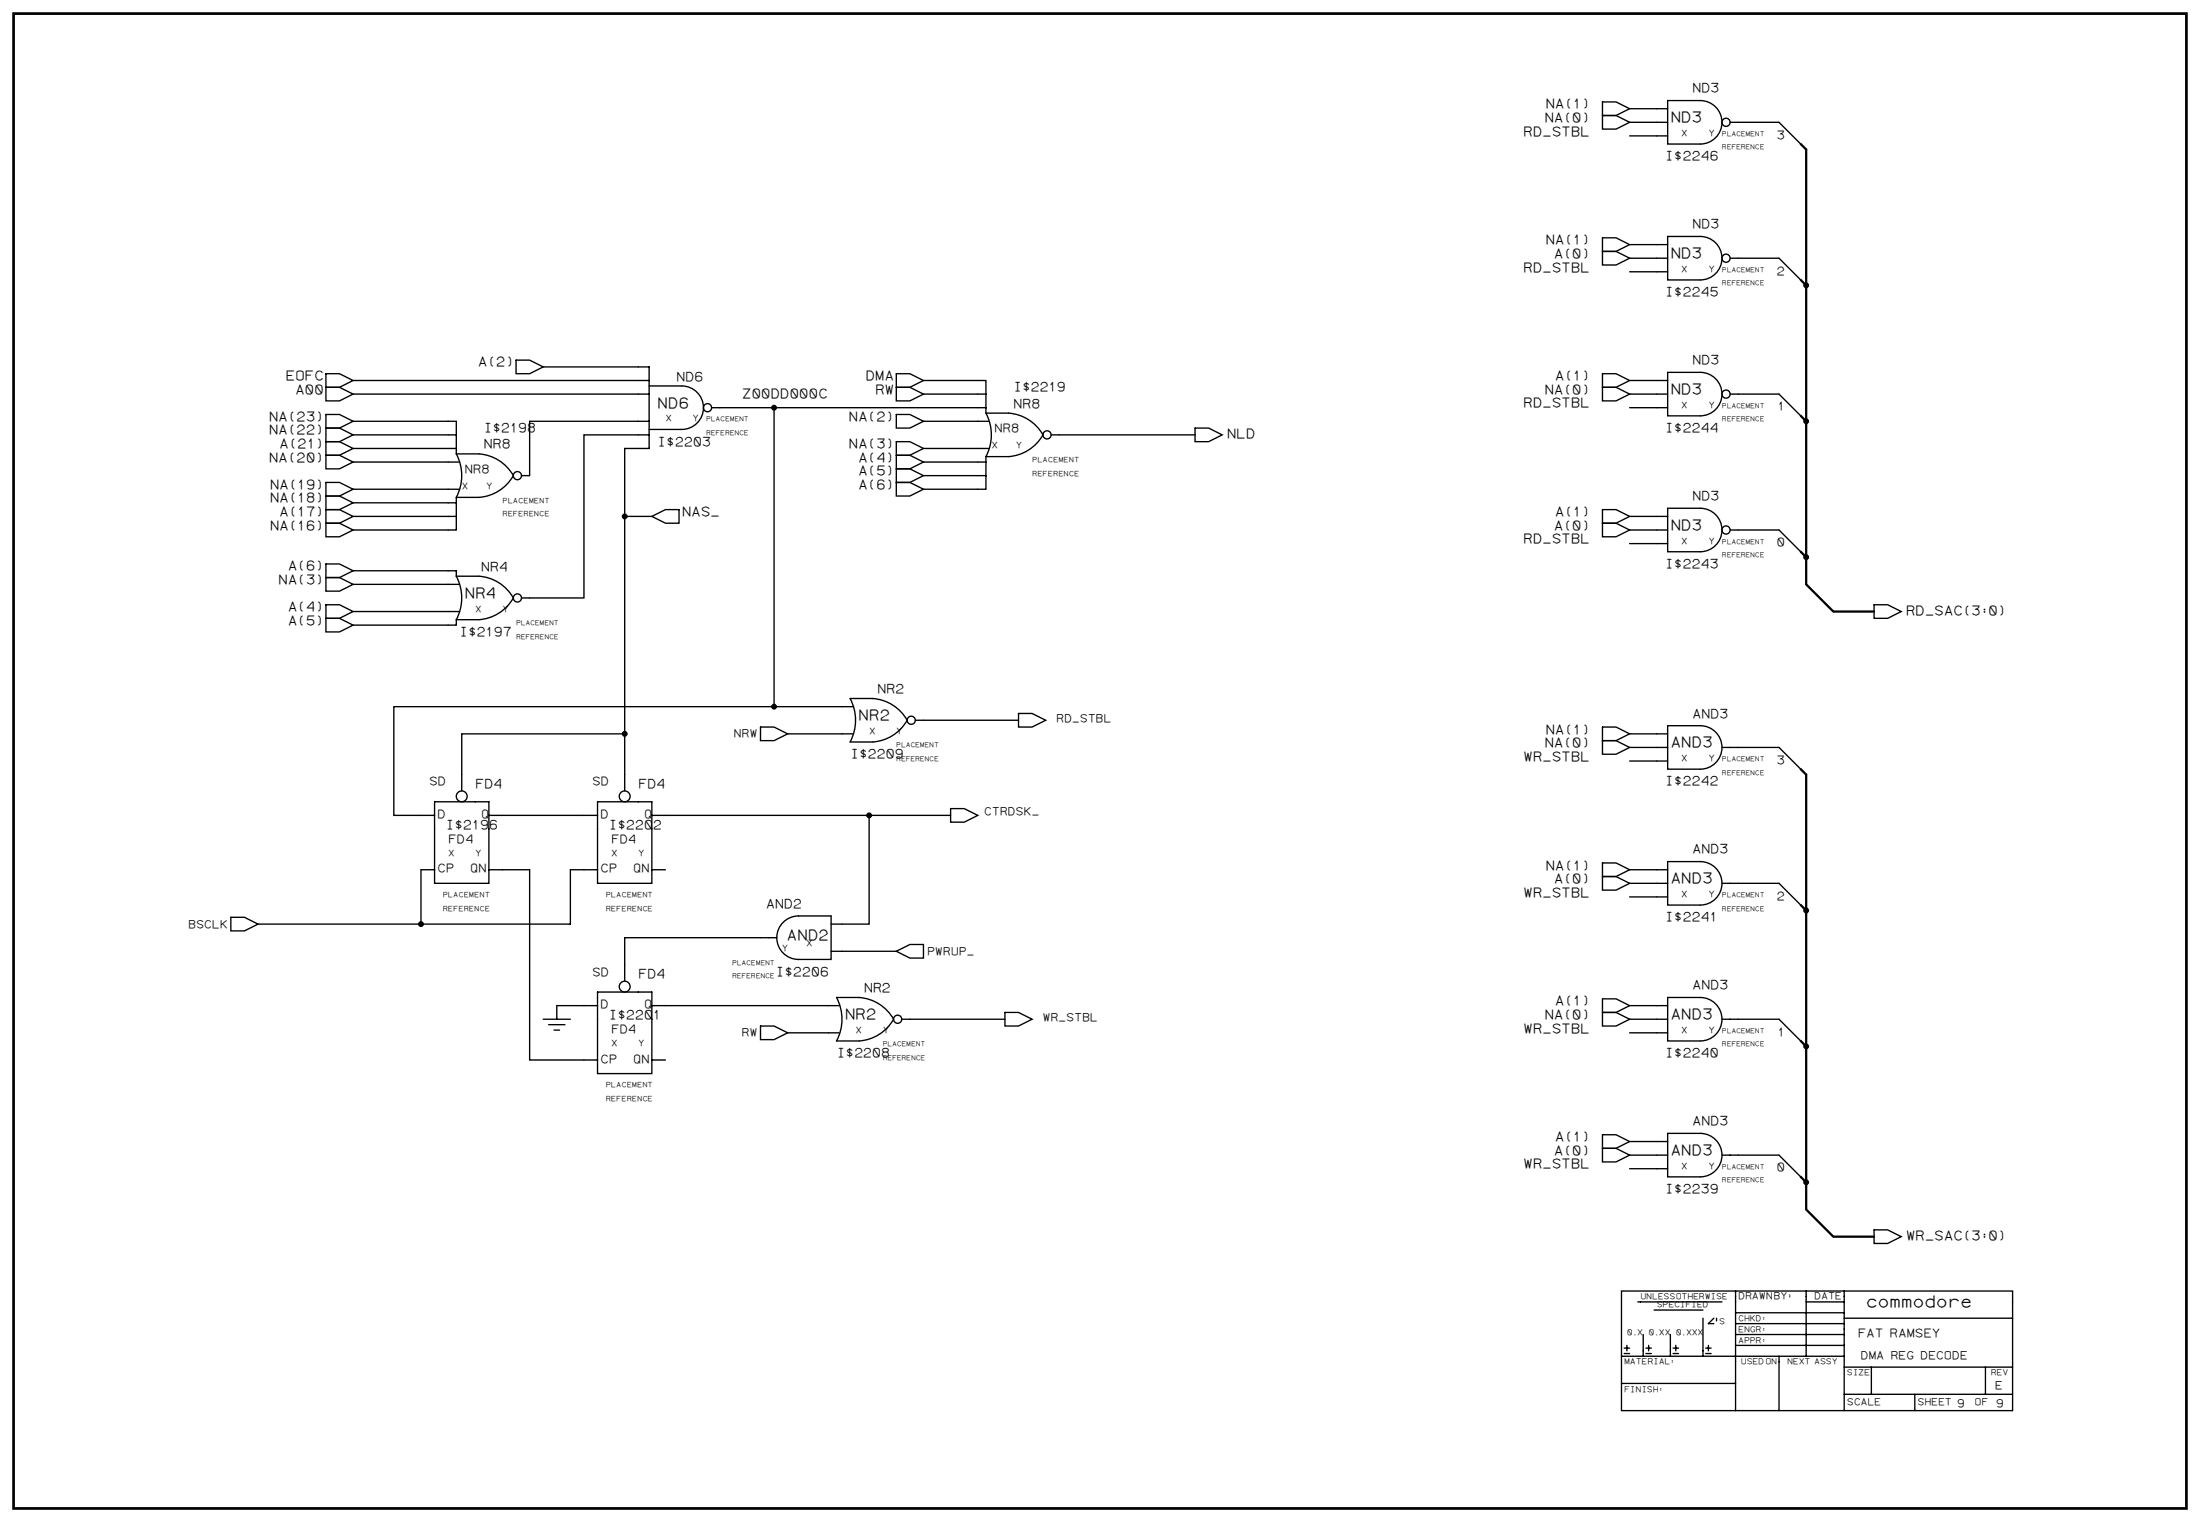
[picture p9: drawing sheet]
<svg xmlns="http://www.w3.org/2000/svg" width="1189mm" height="822mm" viewBox="0 0 1189 822" stroke-linecap="round" stroke-linejoin="round" font-family="sans-serif">
<path d="M7 7h1175v808h-1175z" fill="#fff" stroke="#fff" stroke-width=".54"/>
<path d="M7 7h1175v808h-1175z" fill="none" stroke="#000" stroke-width="1.5"/>
<g fill="none" stroke="#000" stroke-width=".73">
<path d="M866 55h7l8 4-8 3h-7zM881 59h20M901 54h18a12 12 0 0 1 12 12 12 12 0 0 1-12 12h-18zM866 62h7l8 4-8 4h-7zM881 66h20M881 73h20M935 66h26l12 12M866 136h7l8 3-8 4h-7zM866 128h7l8 4-8 4h-7zM881 139h20M881 132h20M901 128h18a12 12 0 0 1 12 11 12 12 0 0 1-12 12h-18z"/>
<path d="M935 139h26l12 12M881 147h20M279 194h7l8 4-8 4h-7zM294 198h57v44h-13v154h-88v31M176 209h7l8 4-8 4h-7zM176 202h7l8 4-8 3h-7zM191 206h160M191 213h160M351 208h17a12 12 0 0 1 12 12 12 12 0 0 1-12 12h-17M484 209h8l7 4-7 4h-8zM484 202h8l7 4-7 3h-8zM499 206h34v7h-34"/>
<path d="M533 213v10M866 209h7l8 4-8 4h-7zM866 202h7l8 4-8 3h-7zM881 206h20M881 213h20M901 201h18a12 12 0 0 1 12 12 12 12 0 0 1-12 12h-18zM935 213h26l12 12M176 239h7l8 3-8 4h-7zM176 231h7l8 4-8 4h-7zM176 224h7l8 4-8 3h-7zM191 228h56v7h-56M247 235v10"/>
<path d="M351 228h-65v29h-4M351 235h-35v88h-34M385 220h33v162M418 220h115M484 239h8l7 3-7 4h-8zM484 224h8l7 4-7 3h-8zM499 228h35M533 223a25 25 0 0 1 0 24M533 223h12a23 23 0 0 1 19 12 23 23 0 0 1-19 12h-12M568 235h78M646 231h7l7 4-7 4h-7zM881 220h20"/>
<path d="M176 246h7l8 4-8 3h-7zM191 242h56M191 250h57M247 245a25 25 0 0 1 0 24M247 245h12a23 23 0 0 1 18 12 23 23 0 0 1-18 12h-12M484 253h8l7 4-7 4h-8zM484 246h8l7 4-7 3h-8zM499 242h35M533 247v3h-34M533 250v7h-34M533 257v7h-34M176 275h7l8 4-8 4h-7z"/>
<path d="M176 268h7l8 4-8 3h-7zM176 261h7l8 3-8 4h-7zM191 264h57M247 269v3h-56M247 272v7h-56M247 279v7h-56M338 279h14M352 279l8-4h7v8h-7zM484 261h8l7 3-7 4h-8zM866 275h7l8 4-8 4h-7zM881 279h20M901 274h18a12 12 0 0 1 12 12 12 12 0 0 1-12 12h-18z"/>
<path d="M176 283h7l8 3-8 4h-7zM866 283h7l8 3-8 4h-7zM881 294h20M881 286h20M935 286h26l12 12M176 312h7l8 4-8 3h-7zM176 305h7l8 3-8 4h-7zM191 316h57M191 308h56v3M247 311a25 25 0 0 1 0 24M247 311h12a23 23 0 0 1 18 12 23 23 0 0 1-18 12h-12M176 334h7l8 4-8 3h-7z"/>
<path d="M176 327h7l8 3-8 4h-7zM191 330h57M247 335v3h-56M1013 327h7l7 3-7 4h-7zM459 377h13a23 23 0 0 1 18 12 23 23 0 0 1-18 12h-13a25 25 0 0 0 0-24zM338 396v31M411 393h7l8 3-8 4h-7zM426 396h35M461 382h-248v58h22M495 389h55M550 385h8l7 4-7 4h-8zM866 400h7l8 4-8 3h-7z"/>
<path d="M866 393h7l8 3-8 4h-7zM881 396h20M901 392h18a12 12 0 0 1 12 12 12 12 0 0 1-12 11h-18zM881 404h20M881 411h20M931 404h30l12 11M235 433h29v44h-29zM323 433h29v44h-29zM514 437h7l7 3-7 4h-7zM264 440h59M352 440h162M470 440v59h-21"/>
<path d="M235 470h-8v29M264 470h22v102h37M323 470h-15v29h-169M352 470h8M866 473h7l8 4-8 4h-7zM866 466h7l8 4-8 3h-7zM881 470h20M881 477h20M901 465h18a12 12 0 0 1 12 12 12 12 0 0 1-12 12h-18zM931 477h30l12 12M125 495h7l7 4-7 4h-7zM423 498l3-2 4-1h19v23h-17a12 12 0 0 1-11-7 12 12 0 0 1 2-13z"/>
<path d="M881 484h20M420 506h-82v24M449 514h35M484 514l8-4h7v7h-7zM323 536h29v44h-29zM452 539h12a23 23 0 0 1 19 11 23 23 0 0 1-19 12h-12a25 25 0 0 0 0-23zM866 539h7l8 4-8 4h-7zM901 539h18a12 12 0 0 1 12 11 12 12 0 0 1-12 12h-18zM294 550h14M296 553h9M299 556h3M323 543h-22v7"/>
<path d="M352 543h102M411 554h7l8 4-8 3h-7zM426 558h28M487 550h56M543 547h7l8 3-8 4h-7zM866 547h7l8 3-8 4h-7zM881 558h20M881 543h20M881 550h20M931 550h30l12 12M352 572h8M866 613h7l8 4-8 3h-7z"/>
<path d="M881 617h20M901 612h18a12 12 0 0 1 12 12 12 12 0 0 1-12 12h-18zM866 620h7l8 4-8 4h-7zM881 631h20M881 624h20M931 624h30l12 12M1013 664h7l7 4-7 4h-7zM876 697h212v65h-212zM938 697v65M976 697v35M997 697v65M885 703h46"/>
<path d="M894 708h26M920 712v20M926 712l-3 3h3M928 712v1M938 715h59M938 709h59M976 703h21M997 712h91M876 732h121M878 731h3M878 728h3M879 727v3"/>
<path d="M888 721v11M889 731h3M889 728h3M891 727v3M903 721v11M904 731h3M904 728h3M906 727v3M922 731h3M922 728h3M923 727v3M938 727h59"/>
<path d="M938 721h59M961 732v30M997 738h91M1011 738v15M1073 738v15M876 747h62M997 753h91M1035 753v9"/>
<circle cx="933" cy="66" r="2.2"/>
<circle cx="933" cy="139" r="2.2"/>
<circle cx="933" cy="213" r="2.2"/>
<circle cx="382" cy="220" r="2.2"/>
<circle cx="566" cy="235" r="2.2"/>
<circle cx="280" cy="257" r="2.2"/>
<circle cx="933" cy="286" r="2.2"/>
<circle cx="280" cy="323" r="2.2"/>
<circle cx="492" cy="389" r="2.2"/>
<circle cx="250" cy="430" r="2.9"/>
<circle cx="338" cy="430" r="2.9"/>
<circle cx="338" cy="533" r="2.9"/>
<circle cx="485" cy="550" r="2.2"/>
</g>
<g fill="#000" stroke="#000" stroke-width=".73">
<circle cx="976" cy="154" r="1.2"/>
<circle cx="418" cy="220" r="1.2"/>
<circle cx="976" cy="228" r="1.2"/>
<circle cx="338" cy="279" r="1.2"/>
<circle cx="976" cy="301" r="1.2"/>
<circle cx="338" cy="396" r="1.2"/>
<circle cx="418" cy="382" r="1.2"/>
<circle cx="470" cy="440" r="1.2"/>
<circle cx="227" cy="499" r="1.2"/>
<circle cx="976" cy="492" r="1.2"/>
<circle cx="976" cy="565" r="1.2"/>
<circle cx="976" cy="639" r="1.2"/>
</g>
<path d="M973 78l3 3v235l15 14h22M973 151l3 3M973 225l3 3M973 298l3 3M973 415l3 3v235l15 15h22M973 489l3 3M973 562l3 3M973 636l3 3" fill="none" stroke="#000" stroke-width="1.2"/>
<text font-size="9" x="1008" y="706">commodore</text>
<g font-size="8.2">
<text x="903" y="66">ND3</text>
<text x="903" y="139">ND3</text>
<text x="903" y="213">ND3</text>
<text x="355" y="220">ND6</text>
<text x="903" y="286">ND3</text>
<text x="251" y="323">NR4</text>
<text x="464" y="389">NR2</text>
<text x="903" y="404">AND3</text>
<text x="903" y="477">AND3</text>
<text x="425" y="508">AND2</text>
<text x="456" y="550">NR2</text>
<text x="903" y="550">AND3</text>
<text x="903" y="624">AND3</text>
</g>
<g font-size="7.3">
<text x="835" y="59">NA(1)</text>
<text x="835" y="66">NA(0)</text>
<text x="823" y="73">RD_STBL</text>
<text x="835" y="132">NA(1)</text>
<text x="840" y="139">A(0)</text>
<text x="823" y="147">RD_STBL</text>
<text x="258" y="198">A(2)</text>
<text x="154" y="205">EOFC</text>
<text x="468" y="205">DMA</text>
<text x="840" y="205">A(1)</text>
<text x="159" y="213">A00</text>
<text x="401" y="215">Z00DD000C</text>
<text x="473" y="213">RW</text>
<text x="835" y="213">NA(0)</text>
<text x="823" y="220">RD_STBL</text>
<text x="145" y="227">NA(23)</text>
<text x="459" y="227">NA(2)</text>
<text x="145" y="235">NA(22)</text>
<text x="663" y="237">NLD</text>
<text x="151" y="242">A(21)</text>
<text x="459" y="242">NA(3)</text>
<text x="145" y="249">NA(20)</text>
<text x="464" y="249">A(4)</text>
<text x="464" y="257">A(5)</text>
<text x="146" y="264">NA(19)</text>
<text x="464" y="264">A(6)</text>
<text x="146" y="271">NA(18)</text>
<text x="151" y="279">A(17)</text>
<text x="368" y="279">NAS_</text>
<text x="840" y="279">A(1)</text>
<text x="146" y="286">NA(16)</text>
<text x="840" y="286">A(0)</text>
<text x="823" y="293">RD_STBL</text>
<text x="155" y="308">A(6)</text>
<text x="150" y="315">NA(3)</text>
<text x="155" y="330">A(4)</text>
<text x="1030" y="332">RD_SAC(3:0)</text>
<text x="155" y="337">A(5)</text>
<text x="835" y="396">NA(1)</text>
<text x="835" y="404">NA(0)</text>
<text x="823" y="411">WR_STBL</text>
<text x="835" y="470">NA(1)</text>
<text x="840" y="477">A(0)</text>
<text x="823" y="484">WR_STBL</text>
<text x="840" y="543">A(1)</text>
<text x="835" y="550">NA(0)</text>
<text x="823" y="558">WR_STBL</text>
<text x="840" y="616">A(1)</text>
<text x="840" y="624">A(0)</text>
<text x="823" y="631">WR_STBL</text>
<text x="1030" y="670">WR_SAC(3:0)</text>
</g>
<g font-size="7.1">
<text x="914" y="50">ND3</text>
<text x="900" y="87">I$2246</text>
<text x="914" y="123">ND3</text>
<text x="900" y="160">I$2245</text>
<text x="914" y="197">ND3</text>
<text x="365" y="206">ND6</text>
<text x="547" y="211">I$2219</text>
<text x="547" y="220">NR8</text>
<text x="261" y="233">I$2198</text>
<text x="900" y="233">I$2244</text>
<text x="261" y="242">NR8</text>
<text x="355" y="241">I$2203</text>
<text x="914" y="270">ND3</text>
<text x="260" y="308">NR4</text>
<text x="900" y="307">I$2243</text>
<text x="248" y="343">I$2197</text>
<text x="474" y="374">NR2</text>
<text x="914" y="388">AND3</text>
<text x="459" y="410">I$2209</text>
<text x="257" y="426">FD4</text>
<text x="345" y="426">FD4</text>
<text x="900" y="424">I$2242</text>
<text x="241" y="448">I$2196</text>
<text x="329" y="448">I$2202</text>
<text x="914" y="461">AND3</text>
<text x="414" y="490">AND2</text>
<text x="900" y="498">I$2241</text>
<text x="419" y="527">I$2206</text>
<text x="345" y="528">FD4</text>
<text x="467" y="536">NR2</text>
<text x="914" y="534">AND3</text>
<text x="329" y="550">I$2201</text>
<text x="452" y="571">I$2208</text>
<text x="900" y="571">I$2240</text>
<text x="914" y="608">AND3</text>
<text x="900" y="644">I$2239</text>
</g>
<g font-size="6.5">
<text x="960" y="75">3</text>
<text x="960" y="148">2</text>
<text x="960" y="222">1</text>
<text x="537" y="233">NR8</text>
<text x="251" y="255">NR8</text>
<text x="960" y="295">0</text>
<text x="960" y="412">3</text>
<text x="232" y="424">SD</text>
<text x="320" y="424">SD</text>
<text x="236" y="442">D</text>
<text x="260" y="442">Q</text>
<text x="324" y="442">D</text>
<text x="348" y="442">Q</text>
<text x="242" y="455">FD4</text>
<text x="330" y="455">FD4</text>
<text x="236" y="471">CP</text>
<text x="254" y="471">QN</text>
<text x="324" y="471">CP</text>
<text x="342" y="471">QN</text>
<text x="960" y="486">2</text>
<text x="320" y="527">SD</text>
<text x="324" y="545">D</text>
<text x="348" y="545">Q</text>
<text x="330" y="558">FD4</text>
<text x="960" y="559">1</text>
<text x="324" y="574">CP</text>
<text x="342" y="574">QN</text>
<text x="960" y="633">0</text>
<text x="1004" y="722">FAT RAMSEY</text>
</g>
<g font-size="6.1">
<text x="571" y="390">RD_STBL</text>
<text x="396" y="398">NRW</text>
<text x="532" y="440">CTRDSK_</text>
<text x="102" y="501">BSCLK</text>
<text x="501" y="516">PWRUP_</text>
<text x="563" y="551">WR_STBL</text>
<text x="401" y="560">RW</text>
<text x="1005" y="734">DMA REG DECODE</text>
<text x="1078" y="750">E</text>
<text x="1057" y="760">9</text>
<text x="1079" y="760">9</text>
</g>
<g font-size="5.3">
<text x="939" y="702">DRAWNBY:</text>
<text x="980" y="702">DATE</text>
<text x="998" y="759">SCALE</text>
<text x="1036" y="759">SHEET</text>
<text x="1067" y="759">OF</text>
</g>
<g font-size="4.9">
<text x="909" y="73">X</text>
<text x="923" y="73">Y</text>
<text x="909" y="147">X</text>
<text x="923" y="147">Y</text>
<text x="909" y="220">X</text>
<text x="923" y="220">Y</text>
<text x="360" y="228">X</text>
<text x="374" y="228">Y</text>
<text x="536" y="242">X</text>
<text x="549" y="242">Y</text>
<text x="250" y="264">X</text>
<text x="263" y="264">Y</text>
<text x="909" y="294">X</text>
<text x="923" y="294">Y</text>
<text x="257" y="330">X</text>
<text x="272" y="330">Y</text>
<text x="470" y="396">X</text>
<text x="484" y="396">Y</text>
<text x="909" y="411">X</text>
<text x="923" y="411">Y</text>
<text x="242" y="462">X</text>
<text x="257" y="462">Y</text>
<text x="330" y="462">X</text>
<text x="345" y="462">Y</text>
<text x="909" y="484">X</text>
<text x="923" y="484">Y</text>
<text x="422" y="514">Y</text>
<text x="436" y="511">X</text>
<text x="462" y="558">X</text>
<text x="477" y="558">Y</text>
<text x="909" y="558">X</text>
<text x="923" y="558">Y</text>
<text x="330" y="565">X</text>
<text x="345" y="565">Y</text>
<text x="909" y="631">X</text>
<text x="923" y="631">Y</text>
</g>
<g font-size="4.5">
<text x="887" y="702">UNLESSOTHERWISE</text>
<text x="895" y="706">SPECIFIED</text>
<text x="939" y="713">CHKD:</text>
<text x="929" y="715">S</text>
<text x="939" y="719">ENGR:</text>
<text x="879" y="721">0.X</text>
<text x="891" y="721">0.XX</text>
<text x="906" y="721">0.XXX</text>
<text x="939" y="725">APPR:</text>
<text x="878" y="737">MATERIAL:</text>
<text x="941" y="737">USED ON</text>
<text x="966" y="737">NEXT ASSY</text>
<text x="998" y="743">SIZE</text>
<text x="1076" y="743">REV</text>
<text x="878" y="752">FINISH:</text>
</g>
<g font-size="3.9">
<text x="558" y="250">PLACEMENT</text>
<text x="558" y="257">REFERENCE</text>
<text x="272" y="272">PLACEMENT</text>
<text x="272" y="279">REFERENCE</text>
<text x="239" y="484">PLACEMENT</text>
<text x="327" y="484">PLACEMENT</text>
<text x="239" y="492">REFERENCE</text>
<text x="327" y="492">REFERENCE</text>
<text x="327" y="587">PLACEMENT</text>
<text x="327" y="594">REFERENCE</text>
</g>
<g font-size="3.7">
<text x="931" y="73">PLACEMENT</text>
<text x="931" y="81">REFERENCE</text>
<text x="931" y="147">PLACEMENT</text>
<text x="931" y="154">REFERENCE</text>
<text x="931" y="220">PLACEMENT</text>
<text x="382" y="228">PLACEMENT</text>
<text x="931" y="228">REFERENCE</text>
<text x="382" y="235">REFERENCE</text>
<text x="931" y="294">PLACEMENT</text>
<text x="931" y="301">REFERENCE</text>
<text x="279" y="338">PLACEMENT</text>
<text x="279" y="345">REFERENCE</text>
<text x="484" y="404">PLACEMENT</text>
<text x="484" y="411">REFERENCE</text>
<text x="931" y="411">PLACEMENT</text>
<text x="931" y="418">REFERENCE</text>
<text x="931" y="484">PLACEMENT</text>
<text x="931" y="492">REFERENCE</text>
<text x="396" y="521">PLACEMENT</text>
<text x="396" y="528">REFERENCE</text>
<text x="931" y="558">PLACEMENT</text>
<text x="477" y="565">PLACEMENT</text>
<text x="931" y="565">REFERENCE</text>
<text x="477" y="572">REFERENCE</text>
<text x="931" y="631">PLACEMENT</text>
<text x="931" y="639">REFERENCE</text>
</g>
</svg>
